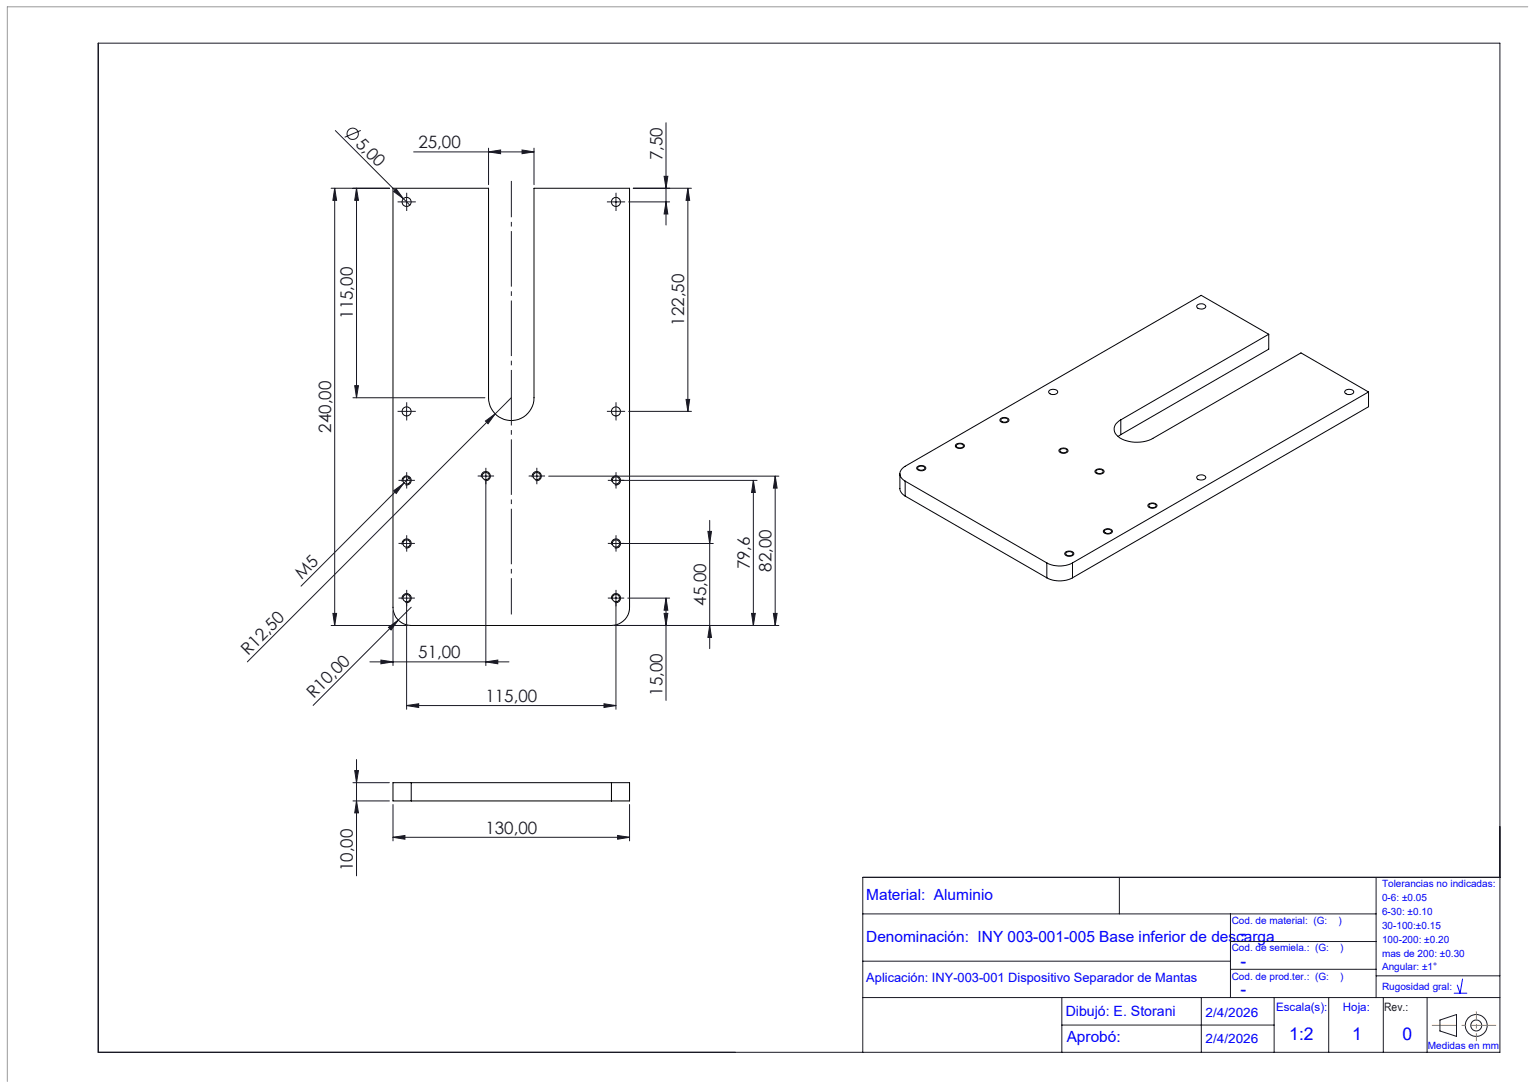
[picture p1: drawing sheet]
<svg xmlns="http://www.w3.org/2000/svg" width="420mm" height="297mm" viewBox="0 0 420 297" stroke-linecap="round" stroke-linejoin="round" font-family="sans-serif">
<g fill="none" stroke="#000" stroke-width=".27">
<path d="M107.9 51.7h26.3v57.5a6.2 6.2 0 0 0 6.2 6.2 6.2 6.2 0 0 0 6.3-6.2v-57.5h26.2v115a5 5 0 0 1-4.9 5h-55a5 5 0 0 1-5.1-5zM328.8 83.9a1.48 1.48 0 0 1 2.4 .3 1.45 1.45 0 0 1-2.5-.1zM348.5 91.8l-18.5-10.7-81.4 46.9a2.17 2.17 0 0 0-1.4 2 2.17 2.17 0 0 0 1.4 2.1M348.5 91.8l-40.6 23.4M348.5 91.8v4l-40.6 23.5M274.8 115a1.44 1.44 0 0 1 2.3 .4 1.44 1.44 0 0 1-2.4-.2zM275 115a1.2 1.2 0 0 1 1.9 .4 1.12 1.12 0 0 1-2-.2zM288.3 107.1a1.56 1.56 0 0 1 2.2 .5 1.45 1.45 0 0 1-2.5-.1zM307.9 119.3l-.8 .5M307.9 115.2v4.1M369.6 107.1a1.56 1.56 0 0 1 2.3 .5 1.45 1.45 0 0 1-2.5-.1zM375.9 107.6l-18.5-10.7-40.7 23.4a9.1 9.1 0 0 1-10-.9 2.57 2.57 0 0 1 1.2-4.2"/>
<path d="M375.9 107.6l-81.3 46.9M375.9 107.6v4.1l-81.3 46.9M110.5 132.2a1.25 1.25 0 0 1 1.1-1.6 1.25 1.25 0 0 1 1.4 1.4 1.25 1.25 0 0 1-1.6 1.1M132.3 131a1.25 1.25 0 0 1 1.1-1.5 1.25 1.25 0 0 1 1.3 1.3 1.25 1.25 0 0 1-1.6 1.1M146.2 131a1.26 1.26 0 0 1 1.1-1.6 1.26 1.26 0 0 1 1.4 1.4 1.26 1.26 0 0 1-1.6 1.1M168 132.2a1.25 1.25 0 0 1 1.1-1.6 1.25 1.25 0 0 1 1.4 1.4 1.25 1.25 0 0 1-1.6 1.1M247.2 130v4.3l.6 1.2 .8 .7M248.6 132.1l38.9 22.4M248.6 132.1v4.1M248.6 136.2l38.9 22.4M251.9 128.2a1.53 1.53 0 0 1 2.4 .3 1.43 1.43 0 0 1-2.5-.1zM252.2 128.2a1.34 1.34 0 0 1 1.8 .2 1.05 1.05 0 0 1-1 .7 1.05 1.05 0 0 1-.9-.7z"/>
<path d="M262.6 122a1.49 1.49 0 0 1 2.3 .4 1.39 1.39 0 0 1-1.3 .7 1.39 1.39 0 0 1-1.2-.8zM262.8 122.1a1.15 1.15 0 0 1 1.9 .4 1.16 1.16 0 0 1-2-.2zM291 123.4a1.5 1.5 0 0 1 2.4 .4 1.48 1.48 0 0 1-2.5-.1zM291.3 123.4a1.2 1.2 0 0 1 1.8 .4 1.12 1.12 0 0 1-2-.2zM300.9 129.1a1.4 1.4 0 0 1 2.3 .4 1.42 1.42 0 0 1-2.4-.2zM301.1 129.1a1.34 1.34 0 0 1 1.9 .2 1.05 1.05 0 0 1-1 .7 1.05 1.05 0 0 1-1-.7zM315.5 138.4a1.54 1.54 0 0 1 2.3 .4 1.41 1.41 0 0 1-2.5-.1zM315.7 138.5a1.18 1.18 0 0 1 1.9 .4 1.15 1.15 0 0 1-2-.2zM328.8 130.8a1.48 1.48 0 0 1 2.4 .3 1.49 1.49 0 0 1-2.5-.1zM110.5 149.5a1.26 1.26 0 0 1 1.1-1.6 1.26 1.26 0 0 1 1.4 1.4 1.26 1.26 0 0 1-1.6 1.1M168 149.5a1.26 1.26 0 0 1 1.1-1.6 1.26 1.26 0 0 1 1.4 1.4 1.26 1.26 0 0 1-1.6 1.1M287.5 154.5a7.7 7.7 0 0 0 7.1 0"/>
<path d="M287.5 158.6a7.7 7.7 0 0 0 7.1 0M287.5 154.5v4.1M292.6 151.6a1.51 1.51 0 0 1 2.4 .4 1.39 1.39 0 0 1-1.3 .7 1.39 1.39 0 0 1-1.2-.8zM292.8 151.7a1.15 1.15 0 0 1 1.9 .4 1.15 1.15 0 0 1-2-.2zM294.6 154.5v4.1M303.2 145.5a1.4 1.4 0 0 1 2.3 .5 1.42 1.42 0 0 1-2.4-.2zM303.4 145.6a1.18 1.18 0 0 1 1.9 .3 1.12 1.12 0 0 1-1.9-.1zM110.5 164.5a1.24 1.24 0 0 1 1.1-1.6 1.24 1.24 0 0 1 1.3 1.4 1.24 1.24 0 0 1-1.5 1.1M168 164.5a1.24 1.24 0 0 1 1.1-1.6 1.24 1.24 0 0 1 1.3 1.4 1.24 1.24 0 0 1-1.5 1.1M113 214.8h-5.1v5h5.1M113 214.8v5M113 214.8h55"/>
<path d="M113 219.8h55M168 214.8h4.9v5h-4.9M168 214.8v5"/>
<circle cx="111.7" cy="55.4" r="1.25"/>
<circle cx="169.2" cy="55.4" r="1.25"/>
<circle cx="111.7" cy="112.9" r="1.25"/>
<circle cx="169.2" cy="112.9" r="1.25"/>
<circle cx="111.7" cy="131.9" r="1"/>
<circle cx="133.5" cy="130.7" r="1"/>
<circle cx="147.5" cy="130.7" r="1"/>
<circle cx="169.2" cy="131.9" r="1"/>
<circle cx="111.7" cy="149.2" r="1"/>
<circle cx="169.2" cy="149.2" r="1"/>
<circle cx="111.7" cy="164.2" r="1"/>
<circle cx="169.2" cy="164.2" r="1"/>
</g>
<g fill="none" stroke="#191924" stroke-width=".27">
<path d="M27 11.8h385v277.1h-385zM92.1 35.8l20.5 20.5M99.1 35.8l-4.4 1.9M183 33.7v28.1M90.9 51.7h16.1M91.9 51.7l.6 3.3h-1.1zM91.9 51.7v120M97.9 51.7l.6 3.3h-1.1zM97.9 51.7v57.5M108.1 52.6l.7-.7 2 2.6zM110.5 55.4h2.5M111.7 54.2v2.5"/>
<path d="M113.6 41.7h33.1M134.2 41.7l3.3-.5v1zM134.2 40.7v10M143.4 41.2l3.3 .5-3.3 .5zM146.7 40.7v10M168 55.4h2.5M169.2 54.2v2.5M172.7 55.4h11.2M174 51.7h15.9M182.4 48.4h1l-.4 3.3zM183 55.4l.4 3.3h-1zM188.9 51.7l.5 3.3h-.9z"/>
<path d="M188.9 51.7v61.2M96.9 109.2h36.3M97.4 105.9h1.1l-.6 3.3zM110.5 112.9h2.5M111.7 111.7v2.5M133.3 115.6l2.7-2-1.9 2.7zM140.4 109.2l-72.5 72.5M168 112.9h2.5M169.2 111.7v2.5M172.7 112.9h17.2M188.5 109.6h.9l-.5 3.3zM108.1 134.7l2.7-2-2 2.8z"/>
<path d="M110.5 131.9h2.5M111.7 130.6v2.5M112.6 131l-29.9 29.9M132.2 130.7h2.5M133.5 129.4v53.3M146.2 130.7h2.5M147.5 129.4v2.5M150.7 130.7h63.3M168 131.9h40M169.2 130.6v2.5M206.9 131.9l.6 3.3h-1.1zM206.9 131.9v39.8"/>
<path d="M212.9 130.7l.6 3.3h-1.1zM212.9 130.7v41M110.5 149.2h2.5M111.7 147.9v2.5M168 149.2h27.9M169.2 147.9v2.5M194.5 145.9h.9l-.5 3.3zM194.9 142.8v35.2M90.9 171.7h21M91.4 168.4h1.1l-.6 3.3zM106.7 172.2l2.7-2-2 2.7zM107.9 167.7v15"/>
<path d="M109.4 170.2l-23.4 23.4M110.5 164.2h2.5M111.7 162.9v31.8M113 166.7l-3.6 3.5M168 164.2h2.5M168.9 171.7h45.1M169.2 162.9v31.8M172.4 164.2h11.5M182.4 168.4h1l-.4 3.3zM183 164.2l.4 3.3h-1zM183 164.2v28.1M194.9 171.7l.5 3.3h-.9z"/>
<path d="M206.4 168.4h1.1l-.6 3.3zM212.4 168.4h1.1l-.6 3.3zM101.6 181.7h38.2M104.6 181.2l3.3 .5-3.3 .5zM111.7 193.7l3.3-.5v1zM111.7 193.7h57.5M133.5 181.7l3.2-.5v1zM165.9 193.2l3.3 .5-3.3 .5zM96.9 219.8h10.1M96.9 214.8h10.1M97.4 211.5h1.1l-.6 3.3zM97.9 219.8l.6 3.3h-1.1z"/>
<path d="M97.9 208.5v31.9M107.9 229.8l3.3-.5v1.1zM107.9 220.8v10M107.9 229.8h65M169.7 229.3l3.2 .5-3.2 .6zM172.9 220.8v10M237 250.9h141M307.5 240.8v10.1M338 250.9v23M338 258.4h40M378 240.8v33.1M412 240.8h-175v48.1"/>
<path d="M237 263.8h101M237 273.8h175M291.7 273.9v15M330 273.9v15M338 266.1h40M350 273.9v15M365 273.9v15M378 267.9h34M380 273.9v15M392 273.9v15M395.5 280l4.6-1.5v6l-4.6-1.5zM291.7 281.4h58.3"/>
<circle cx="96.9" cy="36.7" r="1.55"/>
<circle cx="405.5" cy="281.5" r="1.49"/>
<circle cx="405.5" cy="281.5" r="3"/>
</g>
<path d="M140.5 49.7v119" fill="none" stroke="#191924" stroke-width=".27" stroke-dasharray="15.2 1.3 1.3 1.3" stroke-dashoffset="5.3" stroke-linecap="butt"/>
<path d="M405.5 277.6v8.2" fill="none" stroke="#ff8000" stroke-width=".27" stroke-dasharray="15.2 1.3 1.3 1.3" stroke-dashoffset="13.1" stroke-linecap="butt"/>
<path d="M393.3 281.5h17.7" fill="none" stroke="#ff8000" stroke-width=".27" stroke-dasharray="15.2 1.3 1.3 1.3" stroke-dashoffset="8.3" stroke-linecap="butt"/>
<g fill="none" stroke="#191924" stroke-width=".27" stroke-dasharray="15.2 1.3 1.3 1.3" stroke-linecap="butt">
<path d="M110.5 55.4h-1.3M111.7 54.2v-1.3M111.7 56.7v1.2M113 55.4h1.2M168 55.4h-1.3M169.2 54.2v-1.3M169.2 56.7v1.2M170.5 55.4h1.2M110.5 112.9h-1.3M111.7 111.7v-1.3M111.7 114.2v1.2M113 112.9h1.2"/>
<path d="M168 112.9h-1.3M169.2 111.7v-1.3M169.2 114.2v1.2M170.5 112.9h1.2M110.5 131.9h-1M111.7 130.6v-1M111.7 133.1v1M113 131.9h1M132.2 130.7h-1M133.5 129.4v-1M133.5 131.9v1M134.7 130.7h1"/>
<path d="M146.2 130.7h-1M147.5 129.4v-1M147.5 131.9v1M148.7 130.7h1M168 131.9h-1M169.2 130.6v-1M169.2 133.1v1M170.5 131.9h1M110.5 149.2h-1M111.7 147.9v-1M111.7 150.4v1M113 149.2h1"/>
<path d="M168 149.2h-1M169.2 147.9v-1M169.2 150.4v1M170.5 149.2h1M110.5 164.2h-1M111.7 162.9v-1M111.7 165.4v1M113 164.2h1M168 164.2h-1M169.2 162.9v-1M169.2 165.4v1M170.5 164.2h1"/>
</g>
<path d="M419.7 1.9h-417.7v295" fill="none" stroke="#9a9a9a" stroke-width=".27"/>
<path d="M399.5 272.6h3.4M401.7 268.7l-.6 3.9-.8-2.2" fill="none" stroke="#00f" stroke-width=".27"/>
<g fill="#191924">
<path d="M108.1 52.6l.7-.7 2 2.6z"/>
<path d="M106.7 172.2l2.7-2-2 2.7z"/>
<path d="M111.7 193.7l3.3-.5v1zM165.9 193.2l3.3 .5-3.3 .5z"/>
<path d="M133.5 181.7l3.2-.5v1zM104.6 181.2l3.3 .5-3.3 .5zM143.4 41.2l3.3 .5-3.3 .5zM134.2 41.7l3.3-.5v1z"/>
<path d="M133.3 115.6l.8 .7 1.9-2.7zM108.1 134.7l.7 .8 2-2.8z"/>
<path d="M183 55.4l.4 3.3h-1zM182.4 48.4h1l-.4 3.3zM188.5 109.6h.9l-.5 3.3zM188.9 51.7l.5 3.3h-.9z"/>
<path d="M91.9 51.7l.6 3.3h-1.1zM91.4 168.4h1.1l-.6 3.3zM206.9 131.9l.6 3.3h-1.1zM206.4 168.4h1.1l-.6 3.3zM194.5 145.9h.9l-.5 3.3zM194.9 171.7l.5 3.3h-.9zM183 164.2l.4 3.3h-1zM182.4 168.4h1l-.4 3.3zM97.9 51.7l.6 3.3h-1.1zM97.4 105.9h1.1l-.6 3.3zM212.9 130.7l.6 3.3h-1.1zM212.4 168.4h1.1l-.6 3.3z"/>
<path d="M107.9 229.8l3.3-.5v1.1zM169.7 229.3l3.2 .5-3.2 .6z"/>
<path d="M97.9 219.8l.6 3.3h-1.1zM97.4 211.5h1.1l-.6 3.3z"/>
</g>
<g font-size="4.8" fill="#00f">
<text x="340.8" y="257.8">-</text>
<text x="340.8" y="265.4">-</text>
<text x="340.8" y="273.2">-</text>
<text x="354.2" y="285.4">1:2</text>
<text x="371.4" y="285.4">1</text>
<text x="385.2" y="285.4">0</text>
</g>
<g font-size="4.7" fill="#191924">
<text x="97.5" y="39.7" transform="rotate(45 97.5 39.7)">5,00</text>
<text x="114.9" y="40.7">25,00</text>
<text x="182" y="44" transform="rotate(-90 182 44)">7,50</text>
<text x="97" y="87.5" transform="rotate(-90 97 87.5)">115,00</text>
<text x="188" y="89.4" transform="rotate(-90 188 89.4)">122,50</text>
<text x="91" y="118.8" transform="rotate(-90 91 118.8)">240,00</text>
<text x="82.9" y="159.3" transform="rotate(-45 82.9 159.3)">M5</text>
<text x="206" y="156.3" transform="rotate(-90 206 156.3)">79,6</text>
<text x="212" y="157" transform="rotate(-90 212 157)">82,00</text>
<text x="194" y="166.2" transform="rotate(-90 194 166.2)">45,00</text>
<text x="68.2" y="180" transform="rotate(-45 68.2 180)">R12,50</text>
<text x="114.9" y="180.7">51,00</text>
<text x="86.2" y="192" transform="rotate(-45 86.2 192)">R10,00</text>
<text x="182" y="190.9" transform="rotate(-90 182 190.9)">15,00</text>
<text x="133.4" y="192.7">115,00</text>
<text x="133.4" y="228.8">130,00</text>
<text x="97" y="239.1" transform="rotate(-90 97 239.1)">10,00</text>
</g>
<g font-size="4.2" fill="#00f">
<text x="238" y="247">Material: Aluminio</text>
<text x="238" y="258.5">Denominación: INY 003-001-005 Base inferior de descarga</text>
<text x="293" y="286">Aprobó:</text>
</g>
<text font-size="3.9" fill="#00f" x="292.8" y="279">Dibujó: E. Storani</text>
<g font-size="3.5" fill="#00f">
<text x="238" y="269.5">Aplicación: INY-003-001 Dispositivo Separador de Mantas</text>
<text x="331.2" y="279.1">2/4/2026</text>
<text x="331.2" y="286.3">2/4/2026</text>
</g>
<g font-size="3.2" fill="#00f">
<text x="350.5" y="277.5">Escala(s):</text>
<text x="368.9" y="277.5">Hoja:</text>
</g>
<text font-size="3.2" fill="#191924" x="380.2" y="277.6">Rev.:</text>
<g font-size="2.7" fill="#00f">
<text x="379.6" y="243.6">Tolerancias no indicadas:</text>
<text x="379.6" y="247.4">0-6: ±0.05</text>
<text x="379.6" y="251.2">6-30: ±0.10</text>
<text x="338.3" y="253.6">Cod. de material: (G:</text>
<text x="367.7" y="253.6">)</text>
<text x="379.6" y="255">30-100:±0.15</text>
<text x="338.3" y="261.2">Cod. de semiela.: (G:</text>
<text x="368.1" y="261.2">)</text>
<text x="379.6" y="258.8">100-200: ±0.20</text>
<text x="379.6" y="262.6">mas de 200: ±0.30</text>
<text x="338.3" y="269">Cod. de prod.ter.: (G:</text>
<text x="368.1" y="269">)</text>
<text x="379.6" y="266.4">Angular: ±1°</text>
<text x="379.6" y="271.8">Rugosidad gral:</text>
<text x="392.2" y="288">Medidas en mm</text>
</g>
</svg>
